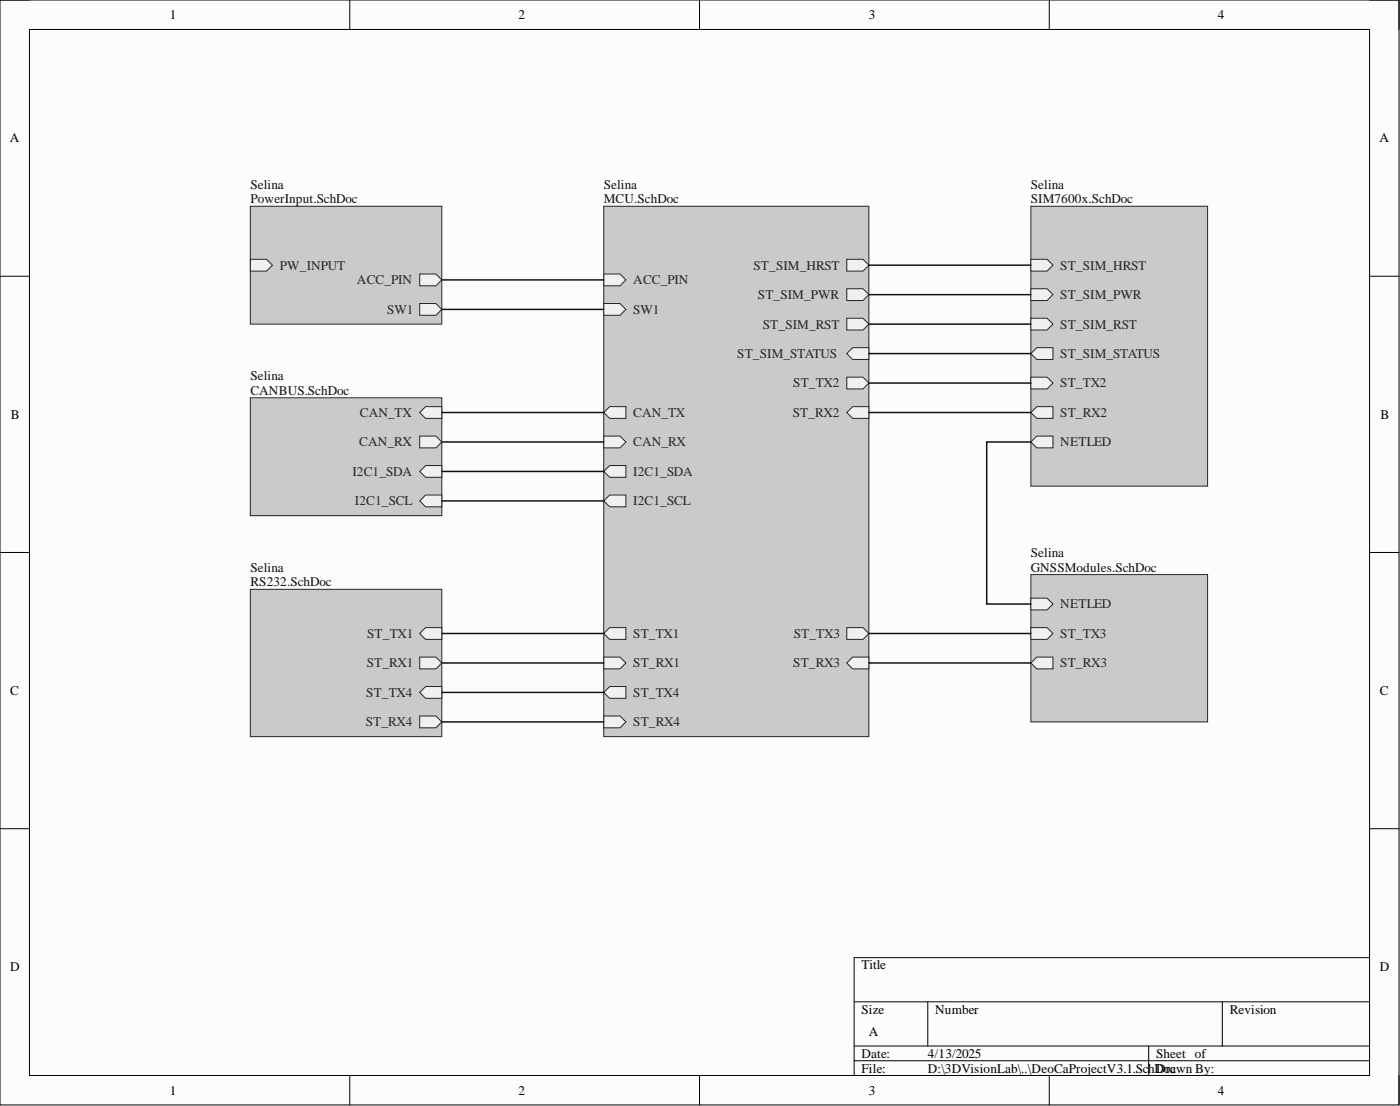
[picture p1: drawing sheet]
<svg xmlns="http://www.w3.org/2000/svg" width="241mm" height="190mm" viewBox="0 0 241 190" stroke-linecap="round" stroke-linejoin="round" font-family="sans-serif">
<path d="M0 0h241.1v190.3h-241.1z" fill-rule="evenodd" fill="#fcfcfc"/>
<path d="M0 0h241.1v190.3h-241.1z" fill="none" stroke="#000" stroke-width=".17"/>
<path d="M5.1 5.1h231v180.1h-231z" fill-rule="evenodd" fill="#fcfcfc"/>
<g fill="none" stroke="#000" stroke-width=".17">
<path d="M0 0h5.1M5.1 5.1h231v180.1h-231zM60.3 0v5.1M120.6 0v5.1M180.8 0v5.1M236.1 0h5v5.1M0 47.6h5.1M236.1 47.6h5M0 95.2h5.1M236.1 95.2h5M0 142.7h5.1M236.1 142.7h5"/>
<path d="M147.2 172.6h88.9M159.9 172.6v7.6M210.7 172.6v7.6M236.1 164.9h-88.9v20.3M60.3 185.2v5.1M120.6 185.2v5.1M147.2 180.2h88.9M147.2 182.7h88.9M180.8 185.2v5.1M198 180.2v5M241.1 185.2v5.1"/>
</g>
<path d="M43.2 68.5h32.9v20.3h-32.9z" fill-rule="evenodd" fill="#cacaca"/>
<path d="M43.2 68.5h32.9v20.3h-32.9z" fill="none" stroke="#262626" stroke-width=".17"/>
<path d="M72.3 71.1l1.1-1.1h2.7v2.1h-2.7z" fill-rule="evenodd" fill="#f0f0f0"/>
<path d="M72.3 71.1l1.1-1.1h2.7v2.1h-2.7z" fill="none" stroke="#262626" stroke-width=".17"/>
<path d="M72.3 75.1h2.8l1 1-1 1h-2.8z" fill-rule="evenodd" fill="#f0f0f0"/>
<path d="M72.3 75.1h2.8l1 1-1 1h-2.8z" fill="none" stroke="#262626" stroke-width=".17"/>
<path d="M72.3 81.2l1.1-1h2.7v2h-2.7z" fill-rule="evenodd" fill="#f0f0f0"/>
<path d="M72.3 81.2l1.1-1h2.7v2h-2.7z" fill="none" stroke="#262626" stroke-width=".17"/>
<path d="M72.3 86.3l1.1-1h2.7v2h-2.7z" fill-rule="evenodd" fill="#f0f0f0"/>
<path d="M72.3 86.3l1.1-1h2.7v2h-2.7z" fill="none" stroke="#262626" stroke-width=".17"/>
<path d="M43.2 35.5h32.9v20.3h-32.9z" fill-rule="evenodd" fill="#cacaca"/>
<path d="M43.2 35.5h32.9v20.3h-32.9z" fill="none" stroke="#262626" stroke-width=".17"/>
<path d="M43.2 44.7h2.7l1.1 1-1.1 1h-2.7z" fill-rule="evenodd" fill="#f0f0f0"/>
<path d="M43.2 44.7h2.7l1.1 1-1.1 1h-2.7z" fill="none" stroke="#262626" stroke-width=".17"/>
<path d="M72.3 47.2h2.8l1 1-1 1h-2.8z" fill-rule="evenodd" fill="#f0f0f0"/>
<path d="M72.3 47.2h2.8l1 1-1 1h-2.8z" fill="none" stroke="#262626" stroke-width=".17"/>
<path d="M72.3 52.3h2.8l1 1-1 1h-2.8z" fill-rule="evenodd" fill="#f0f0f0"/>
<path d="M72.3 52.3h2.8l1 1-1 1h-2.8z" fill="none" stroke="#262626" stroke-width=".17"/>
<path d="M104.1 35.5h45.7v91.4h-45.7z" fill-rule="evenodd" fill="#cacaca"/>
<path d="M104.1 35.5h45.7v91.4h-45.7z" fill="none" stroke="#262626" stroke-width=".17"/>
<path d="M104.1 109.1l1-1h2.8v2h-2.8z" fill-rule="evenodd" fill="#f0f0f0"/>
<path d="M104.1 109.1l1-1h2.8v2h-2.8z" fill="none" stroke="#262626" stroke-width=".17"/>
<path d="M104.1 113.2h2.8l1 1-1 1h-2.8z" fill-rule="evenodd" fill="#f0f0f0"/>
<path d="M104.1 113.2h2.8l1 1-1 1h-2.8z" fill="none" stroke="#262626" stroke-width=".17"/>
<path d="M104.1 119.3l1-1h2.8v2h-2.8z" fill-rule="evenodd" fill="#f0f0f0"/>
<path d="M104.1 119.3l1-1h2.8v2h-2.8z" fill="none" stroke="#262626" stroke-width=".17"/>
<path d="M104.1 123.3h2.8l1 1-1 1.1h-2.8z" fill-rule="evenodd" fill="#f0f0f0"/>
<path d="M104.1 123.3h2.8l1 1-1 1.1h-2.8z" fill="none" stroke="#262626" stroke-width=".17"/>
<path d="M104.1 71.1l1-1.1h2.8v2.1h-2.8z" fill-rule="evenodd" fill="#f0f0f0"/>
<path d="M104.1 71.1l1-1.1h2.8v2.1h-2.8z" fill="none" stroke="#262626" stroke-width=".17"/>
<path d="M104.1 75.1h2.8l1 1-1 1h-2.8z" fill-rule="evenodd" fill="#f0f0f0"/>
<path d="M104.1 75.1h2.8l1 1-1 1h-2.8z" fill="none" stroke="#262626" stroke-width=".17"/>
<path d="M104.1 81.2l1-1h2.8v2h-2.8z" fill-rule="evenodd" fill="#f0f0f0"/>
<path d="M104.1 81.2l1-1h2.8v2h-2.8z" fill="none" stroke="#262626" stroke-width=".17"/>
<path d="M104.1 86.3l1-1h2.8v2h-2.8z" fill-rule="evenodd" fill="#f0f0f0"/>
<path d="M104.1 86.3l1-1h2.8v2h-2.8z" fill="none" stroke="#262626" stroke-width=".17"/>
<path d="M145.9 108.1h2.8l1.1 1-1.1 1h-2.8z" fill-rule="evenodd" fill="#f0f0f0"/>
<path d="M145.9 108.1h2.8l1.1 1-1.1 1h-2.8z" fill="none" stroke="#262626" stroke-width=".17"/>
<path d="M145.9 114.2l1.1-1h2.8v2h-2.8z" fill-rule="evenodd" fill="#f0f0f0"/>
<path d="M145.9 114.2l1.1-1h2.8v2h-2.8z" fill="none" stroke="#262626" stroke-width=".17"/>
<path d="M145.9 44.7h2.8l1.1 1-1.1 1h-2.8z" fill-rule="evenodd" fill="#f0f0f0"/>
<path d="M145.9 44.7h2.8l1.1 1-1.1 1h-2.8z" fill="none" stroke="#262626" stroke-width=".17"/>
<path d="M145.9 65h2.8l1.1 1-1.1 1h-2.8z" fill-rule="evenodd" fill="#f0f0f0"/>
<path d="M145.9 65h2.8l1.1 1-1.1 1h-2.8z" fill="none" stroke="#262626" stroke-width=".17"/>
<path d="M145.9 71.1l1.1-1.1h2.8v2.1h-2.8z" fill-rule="evenodd" fill="#f0f0f0"/>
<path d="M145.9 71.1l1.1-1.1h2.8v2.1h-2.8z" fill="none" stroke="#262626" stroke-width=".17"/>
<path d="M145.9 49.7h2.8l1.1 1.1-1.1 1h-2.8z" fill-rule="evenodd" fill="#f0f0f0"/>
<path d="M145.9 49.7h2.8l1.1 1.1-1.1 1h-2.8z" fill="none" stroke="#262626" stroke-width=".17"/>
<path d="M145.9 54.8h2.8l1.1 1-1.1 1h-2.8z" fill-rule="evenodd" fill="#f0f0f0"/>
<path d="M145.9 54.8h2.8l1.1 1-1.1 1h-2.8z" fill="none" stroke="#262626" stroke-width=".17"/>
<path d="M145.9 60.9l1.1-1h2.8v2h-2.8z" fill-rule="evenodd" fill="#f0f0f0"/>
<path d="M145.9 60.9l1.1-1h2.8v2h-2.8z" fill="none" stroke="#262626" stroke-width=".17"/>
<path d="M104.1 47.2h2.8l1 1-1 1h-2.8z" fill-rule="evenodd" fill="#f0f0f0"/>
<path d="M104.1 47.2h2.8l1 1-1 1h-2.8z" fill="none" stroke="#262626" stroke-width=".17"/>
<path d="M104.1 52.3h2.8l1 1-1 1h-2.8z" fill-rule="evenodd" fill="#f0f0f0"/>
<path d="M104.1 52.3h2.8l1 1-1 1h-2.8z" fill="none" stroke="#262626" stroke-width=".17"/>
<path d="M177.7 99h30.4v25.3h-30.4z" fill-rule="evenodd" fill="#cacaca"/>
<path d="M177.7 99h30.4v25.3h-30.4z" fill="none" stroke="#262626" stroke-width=".17"/>
<path d="M177.7 108.1h2.8l1 1-1 1h-2.8z" fill-rule="evenodd" fill="#f0f0f0"/>
<path d="M177.7 108.1h2.8l1 1-1 1h-2.8z" fill="none" stroke="#262626" stroke-width=".17"/>
<path d="M177.7 114.2l1-1h2.8v2h-2.8z" fill-rule="evenodd" fill="#f0f0f0"/>
<path d="M177.7 114.2l1-1h2.8v2h-2.8z" fill="none" stroke="#262626" stroke-width=".17"/>
<path d="M177.7 103h2.8l1 1-1 1.1h-2.8z" fill-rule="evenodd" fill="#f0f0f0"/>
<path d="M177.7 103h2.8l1 1-1 1.1h-2.8z" fill="none" stroke="#262626" stroke-width=".17"/>
<path d="M177.7 35.5h30.4v48.2h-30.4z" fill-rule="evenodd" fill="#cacaca"/>
<path d="M177.7 35.5h30.4v48.2h-30.4z" fill="none" stroke="#262626" stroke-width=".17"/>
<path d="M177.7 44.7h2.8l1 1-1 1h-2.8z" fill-rule="evenodd" fill="#f0f0f0"/>
<path d="M177.7 44.7h2.8l1 1-1 1h-2.8z" fill="none" stroke="#262626" stroke-width=".17"/>
<path d="M177.7 49.7h2.8l1 1.1-1 1h-2.8z" fill-rule="evenodd" fill="#f0f0f0"/>
<path d="M177.7 49.7h2.8l1 1.1-1 1h-2.8z" fill="none" stroke="#262626" stroke-width=".17"/>
<path d="M177.7 54.8h2.8l1 1-1 1h-2.8z" fill-rule="evenodd" fill="#f0f0f0"/>
<path d="M177.7 54.8h2.8l1 1-1 1h-2.8z" fill="none" stroke="#262626" stroke-width=".17"/>
<path d="M177.7 60.9l1-1h2.8v2h-2.8z" fill-rule="evenodd" fill="#f0f0f0"/>
<path d="M177.7 60.9l1-1h2.8v2h-2.8z" fill="none" stroke="#262626" stroke-width=".17"/>
<path d="M177.7 65h2.8l1 1-1 1h-2.8z" fill-rule="evenodd" fill="#f0f0f0"/>
<path d="M177.7 65h2.8l1 1-1 1h-2.8z" fill="none" stroke="#262626" stroke-width=".17"/>
<path d="M177.7 71.1l1-1.1h2.8v2.1h-2.8z" fill-rule="evenodd" fill="#f0f0f0"/>
<path d="M177.7 71.1l1-1.1h2.8v2.1h-2.8z" fill="none" stroke="#262626" stroke-width=".17"/>
<path d="M177.7 76.1l1-1h2.8v2h-2.8z" fill-rule="evenodd" fill="#f0f0f0"/>
<path d="M177.7 76.1l1-1h2.8v2h-2.8z" fill="none" stroke="#262626" stroke-width=".17"/>
<path d="M43.2 101.5h32.9v25.4h-32.9z" fill-rule="evenodd" fill="#cacaca"/>
<path d="M43.2 101.5h32.9v25.4h-32.9z" fill="none" stroke="#262626" stroke-width=".17"/>
<path d="M72.3 109.1l1.1-1h2.7v2h-2.7z" fill-rule="evenodd" fill="#f0f0f0"/>
<path d="M72.3 109.1l1.1-1h2.7v2h-2.7z" fill="none" stroke="#262626" stroke-width=".17"/>
<path d="M72.3 113.2h2.8l1 1-1 1h-2.8z" fill-rule="evenodd" fill="#f0f0f0"/>
<path d="M72.3 113.2h2.8l1 1-1 1h-2.8z" fill="none" stroke="#262626" stroke-width=".17"/>
<path d="M72.3 119.3l1.1-1h2.7v2h-2.7z" fill-rule="evenodd" fill="#f0f0f0"/>
<path d="M72.3 119.3l1.1-1h2.7v2h-2.7z" fill="none" stroke="#262626" stroke-width=".17"/>
<path d="M72.3 123.3h2.8l1 1-1 1.1h-2.8z" fill-rule="evenodd" fill="#f0f0f0"/>
<path d="M72.3 123.3h2.8l1 1-1 1.1h-2.8z" fill="none" stroke="#262626" stroke-width=".17"/>
<g fill="none" stroke="#0e0e0e" stroke-width=".25">
<path d="M76.1 48.2h28M76.1 53.3h28M149.8 45.7h27.9M149.8 50.8h27.9M149.8 55.8h27.9M76.1 76.1h28M76.1 71.1h28M149.8 71.1h27.9M149.8 66h27.9M149.8 60.9h27.9M177.7 76.1h-7.6v27.9h7.6M76.1 86.3h28"/>
<path d="M76.1 81.2h28M76.1 109.1h28M76.1 114.2h28M76.1 119.3h28M149.8 109.1h27.9M149.8 114.2h27.9M76.1 124.3h28"/>
</g>
<g font-size="2.3">
<text x="29.3" y="3.3">1</text>
<text x="89.3" y="3.3">2</text>
<text x="149.8" y="3.3">3</text>
<text x="209.9" y="3.3">4</text>
<text x="1.7" y="24.5">A</text>
<text x="237.7" y="24.5">A</text>
<text x="1.9" y="72.2">B</text>
<text x="237.9" y="72.2">B</text>
<text x="1.8" y="119.7">C</text>
<text x="237.8" y="119.7">C</text>
<text x="1.8" y="167.3">D</text>
<text x="148.5" y="167">Title</text>
<text x="237.8" y="167.3">D</text>
<text x="148.5" y="174.6">Size</text>
<text x="149.8" y="178.4">A</text>
<text x="161.2" y="174.6">Number</text>
<text x="211.9" y="174.6">Revision</text>
<text x="148.5" y="182.2">Date:</text>
<text x="148.5" y="184.7">File:</text>
<text x="159.9" y="182.2">4/13/2025</text>
<text x="159.9" y="184.7">D:\3DVisionLab\..\DeoCaProjectV3.1.SchDoc</text>
<text x="199.3" y="182.2">Sheet of</text>
<text x="199.3" y="184.7">Drawn By:</text>
<text x="29.3" y="188.5">1</text>
<text x="89.3" y="188.5">2</text>
<text x="149.8" y="188.5">3</text>
<text x="209.9" y="188.5">4</text>
</g>
<g font-size="2.3" fill="#0e0e0e">
<text x="43.2" y="32.5">Selina</text>
<text x="43.2" y="35">PowerInput.SchDoc</text>
<text x="104.1" y="32.5">Selina</text>
<text x="104.1" y="35">MCU.SchDoc</text>
<text x="177.7" y="32.5">Selina</text>
<text x="177.7" y="35">SIM7600x.SchDoc</text>
<text x="43.2" y="65.5">Selina</text>
<text x="43.2" y="68">CANBUS.SchDoc</text>
<text x="177.7" y="95.9">Selina</text>
<text x="43.2" y="98.5">Selina</text>
<text x="43.2" y="101">RS232.SchDoc</text>
<text x="177.7" y="98.5">GNSSModules.SchDoc</text>
</g>
<g font-size="2.3" fill="#262626">
<text x="48.2" y="46.4">PW_INPUT</text>
<text x="129.9" y="46.4">ST_SIM_HRST</text>
<text x="182.8" y="46.4">ST_SIM_HRST</text>
<text x="61.5" y="49">ACC_PIN</text>
<text x="109.1" y="49">ACC_PIN</text>
<text x="130.6" y="51.5">ST_SIM_PWR</text>
<text x="182.8" y="51.5">ST_SIM_PWR</text>
<text x="66.8" y="54.1">SW1</text>
<text x="109.1" y="54.1">SW1</text>
<text x="131.5" y="56.6">ST_SIM_RST</text>
<text x="182.8" y="56.6">ST_SIM_RST</text>
<text x="127.1" y="61.7">ST_SIM_STATUS</text>
<text x="182.8" y="61.7">ST_SIM_STATUS</text>
<text x="62" y="71.8">CAN_TX</text>
<text x="109.1" y="71.8">CAN_TX</text>
<text x="136.6" y="71.8">ST_RX2</text>
<text x="136.7" y="66.7">ST_TX2</text>
<text x="182.8" y="66.7">ST_TX2</text>
<text x="182.8" y="71.8">ST_RX2</text>
<text x="61.9" y="76.9">CAN_RX</text>
<text x="109.1" y="76.9">CAN_RX</text>
<text x="182.8" y="76.9">NETLED</text>
<text x="60.7" y="82">I2C1_SDA</text>
<text x="109.1" y="82">I2C1_SDA</text>
<text x="61.2" y="87">I2C1_SCL</text>
<text x="109.1" y="87">I2C1_SCL</text>
<text x="182.8" y="104.8">NETLED</text>
<text x="63.3" y="109.9">ST_TX1</text>
<text x="109.1" y="109.9">ST_TX1</text>
<text x="136.8" y="109.9">ST_TX3</text>
<text x="182.8" y="109.9">ST_TX3</text>
<text x="63.2" y="115">ST_RX1</text>
<text x="109.1" y="115">ST_RX1</text>
<text x="136.7" y="115">ST_RX3</text>
<text x="182.8" y="115">ST_RX3</text>
<text x="63" y="125.1">ST_RX4</text>
<text x="63.1" y="120">ST_TX4</text>
<text x="109.1" y="120">ST_TX4</text>
<text x="109.1" y="125.1">ST_RX4</text>
</g>
</svg>
